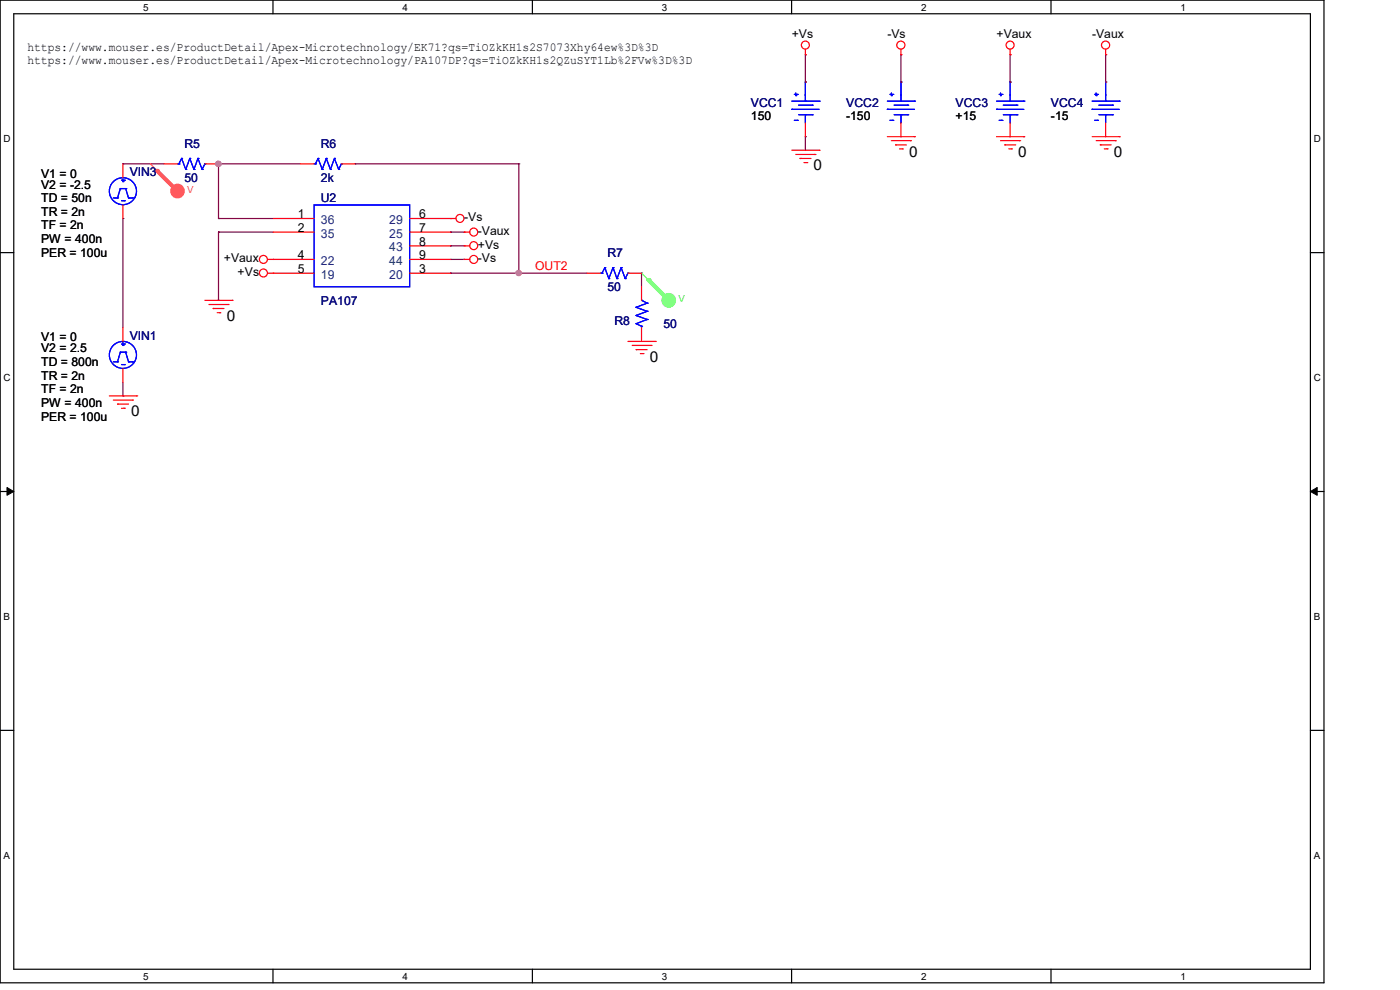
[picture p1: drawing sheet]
<svg xmlns="http://www.w3.org/2000/svg" width="297mm" height="210mm" viewBox="0 0 297 210" stroke-linecap="round" stroke-linejoin="round" font-family="sans-serif">
<path d="M0 0h280.9v208.5h-280.9zM2.9 2.9h275.1v202.7h-275.1z" fill="none" stroke="#000" stroke-width=".25"/>
<g fill="#fff">
<path d="M30.4 .3h1.1v2.4h-1.1z"/>
<path d="M30.4 205.9h1.1v2.3h-1.1z"/>
</g>
<path d="M57.9 0v2.9M57.9 205.6v2.9" fill="none" stroke="#000" stroke-width=".25"/>
<g fill="#fff">
<path d="M85.4 .3h1.1v2.4h-1.1z"/>
<path d="M85.4 205.9h1.1v2.3h-1.1z"/>
</g>
<path d="M112.9 0v2.9M112.9 205.6v2.9" fill="none" stroke="#000" stroke-width=".25"/>
<g fill="#fff">
<path d="M140.4 .3h1.2v2.4h-1.2z"/>
<path d="M140.4 205.9h1.2v2.3h-1.2z"/>
</g>
<path d="M167.9 0v2.9M167.9 205.6v2.9" fill="none" stroke="#000" stroke-width=".25"/>
<g fill="#fff">
<path d="M195.4 .3h1.2v2.4h-1.2z"/>
<path d="M195.4 205.9h1.2v2.3h-1.2z"/>
</g>
<path d="M223 0v2.9M223 205.6v2.9" fill="none" stroke="#000" stroke-width=".25"/>
<g fill="#fff">
<path d="M250.4 .3h1.2v2.4h-1.2z"/>
<path d="M250.4 205.9h1.2v2.3h-1.2z"/>
<path d="M.8 28.2h1.4v2.4h-1.4z"/>
<path d="M278.7 28.2h1.5v2.4h-1.5z"/>
<path d="M.8 78.9h1.4v2.3h-1.4z"/>
<path d="M278.7 78.9h1.5v2.3h-1.5z"/>
</g>
<path d="M0 53.6h2.9M278 53.6h2.9" fill="none" stroke="#000" stroke-width=".25"/>
<g fill="#fff">
<path d="M.8 129.6h1.3v2.3h-1.3z"/>
<path d="M278.7 129.6h1.4v2.3h-1.4z"/>
</g>
<path d="M0 104.3h2.9M278 104.3h2.9" fill="none" stroke="#000" stroke-width=".25"/>
<path d="M1.5 103.4l1.4 .9-1.4 .8zM278 104.3l1.4-.9v1.7z" fill="#000" stroke="#000" stroke-width=".21"/>
<g fill="#fff">
<path d="M.8 180.3h1.3v2.3h-1.3z"/>
<path d="M278.7 180.3h1.4v2.3h-1.4z"/>
</g>
<path d="M0 154.9h2.9M278 154.9h2.9" fill="none" stroke="#000" stroke-width=".25"/>
<g fill="none" stroke="#800040" stroke-width=".25">
<path d="M170.9 11.6h.1M170.9 11.6v5.8M191.1 11.6h.1M191.1 11.6v5.8M214.3 11.6h.1M214.3 11.6v5.8M234.6 11.6h.1M234.6 11.6v5.8M26.1 34.8h.1M26.1 34.8h8.7M46.4 34.8h.1M46.4 34.8h17.3"/>
<path d="M46.4 34.8v11.6M75.3 34.8h.1M75.3 34.8h34.8M110.1 34.8h.1M110.1 34.8v23.2M170.9 29h.1M170.9 29v2.9M26.1 46.4h.1M26.1 46.4v23.1M46.4 46.4h.1M46.4 49.2h.1M46.4 49.2v14.5"/>
<path d="M46.4 46.4h11.6M46.4 49.2h11.6M95.6 58h.1M95.6 49.2h.1M95.6 52.2h.1M95.6 55h.1M95.6 58h28.9M95.6 49.2h2.9M95.6 52.2h2.9M95.6 55h2.9M110.1 58h.1M136.1 58h.1"/>
<path d="M136.1 58v2.8M26.1 84h.1M26.1 81.1v2.9"/>
</g>
<g fill="#f0f" stroke="#f0f" stroke-width=".25">
<circle cx="110" cy="57.9" r=".55"/>
<circle cx="46.3" cy="34.8" r=".56"/>
</g>
<g fill="none" stroke="#f00" stroke-width=".25">
<path d="M170.9 11.6h.1M170.9 10.5v1.1M191.1 11.6h.1M191.1 10.5v1.1M214.3 11.6h.1M214.3 10.5v1.1M234.6 11.6h.1M234.6 10.5v1.1M168 31.9h5.8M168.8 32.8h4.1M169.7 33.6h.1M169.7 33.6h2.3"/>
<path d="M170.6 34.5h.6M171.2 34.5h.1M172.9 32.8h.1M173.8 31.9h.1M188.3 29h5.7M189.1 29.8h4.1M190 30.7h.1M190 30.7h2.3M190.8 31.6h.6M191.4 31.6h.1M193.2 29.8h.1M194 29h.1"/>
<path d="M211.4 29h5.8M212.3 29.8h4M213.1 30.7h.1M213.1 30.7h2.4M214 31.6h.6M214.6 31.6h.1M216.3 29.8h.1M217.2 29h.1M231.7 29h5.7M232.5 29.8h4.1M233.4 30.7h.1M233.4 30.7h2.3"/>
<path d="M234.3 31.6h.6M234.9 31.6h.1M236.6 29.8h.1M237.4 29h.1M56.8 55h1.2M56.8 58h1.2M58 55h.1M58 58h.1M95.6 46.4h.1M95.6 46.4h1.1M98.5 49.2h.1M98.5 55h.1"/>
<path d="M98.5 52.2h.1M98.5 49.2h1.2M98.5 55h1.2M98.5 52.2h1.2M43.5 63.7h5.7M44.3 64.6h4.1M45.2 65.4h.1M45.2 65.4h2.3M46.1 66.3h.6M46.7 66.3h.1M48.4 64.6h.1M49.2 63.7h.1"/>
<path d="M133.2 72.4h5.8M134.1 73.3h4M135 74.2h.1M135 74.2h2.3M135.8 75h.6M136.4 75h.1M138.1 73.3h.1M139 72.4h.1M23.2 84h5.8M24 84.9h4.1M24.9 85.7h.1M24.9 85.7h2.4"/>
<path d="M25.8 86.6h.6M26.4 86.6h.1M28.1 84.9h.1M29 84h.1"/>
<circle cx="170.9" cy="9.6" r=".85"/>
<circle cx="191.1" cy="9.6" r=".86"/>
<circle cx="214.3" cy="9.6" r=".85"/>
<circle cx="234.6" cy="9.6" r=".86"/>
<circle cx="55.9" cy="55" r=".85"/>
<circle cx="55.9" cy="57.9" r=".85"/>
<circle cx="97.6" cy="46.3" r=".85"/>
<circle cx="100.5" cy="49.2" r=".85"/>
<circle cx="100.5" cy="52.1" r=".85"/>
<circle cx="100.5" cy="55" r=".85"/>
</g>
<circle cx="141.9" cy="63.7" r="1.43" fill="#5f5" stroke="#5f5" stroke-width=".25"/>
<path d="M136.1 58h.1M136.1 58l5.8 5.7" fill="none" stroke="#5f5" stroke-width=".25"/>
<path d="M137.6 59.4l4.3 4.3" fill="none" stroke="#5f5" stroke-width=".85"/>
<circle cx="137.6" cy="59.4" r=".42" fill="#5f5"/>
<circle cx="37.6" cy="40.5" r="1.43" fill="#f55" stroke="#f55" stroke-width=".25"/>
<path d="M31.9 34.8h.1M31.9 34.8l5.8 5.8" fill="none" stroke="#f55" stroke-width=".25"/>
<path d="M33.3 36.2l4.4 4.4" fill="none" stroke="#f55" stroke-width=".85"/>
<circle cx="33.3" cy="36.2" r=".42" fill="#f55"/>
<g fill="none" stroke="#00f" stroke-width=".25">
<path d="M168.8 19.7v.6M170.9 17.4h.1M170.9 17.4v4.1M189.1 19.7v.6M191.1 17.4h.1M191.1 17.4v4.1M212.3 19.7v.6M214.3 17.4h.1M214.3 17.4v4.1M232.5 19.7v.6M234.6 17.4h.1M234.6 17.4v4.1"/>
<path d="M25.8 38.2h.6M26.1 38.5h.1M26.1 38v.5M26.4 38.2h.1M37.7 34.8h.3M38 34.8h.1M38.5 33.6h.1M38.5 33.6l-.5 1.2M38.5 33.6l.9 2.3M39.4 35.9h.1M40.3 33.6h.1M40.3 33.6l-.9 2.3"/>
<path d="M40.3 33.6l.8 2.3M41.1 35.9h.1M42 33.6h.1M42 33.6l-.9 2.3M42 33.6l.9 2.3M42.9 35.9h.1M43.5 34.8h.1M43.5 34.8l-.6 1.1M66.6 34.8h.3M66.9 34.8h.1M67.5 33.6h.1M67.5 33.6l-.6 1.2"/>
<path d="M67.5 33.6l.9 2.3M68.4 35.9h.1M69.2 33.6h.1M69.2 33.6l-.8 2.3M69.2 33.6l.9 2.3M70.1 35.9h.1M71 33.6h.1M71 33.6l-.9 2.3M71 33.6l.8 2.3M71.8 35.9h.1M72.4 34.8h.1M72.4 34.8l-.6 1.1"/>
<path d="M168 23.2h.1M168 23.2h5.8M168 21.5h5.8M168.5 20h.6M168.5 25.5h.6M168.8 20.3h.1M169.1 20h.1M169.1 25.5h.1M169.4 22.3h2.9M169.4 24.3h2.9M170.9 21.5h.1M170.9 24.3h.1"/>
<path d="M170.9 24.3v1.8M172.3 22.3h.1M172.3 24.3h.1M173.8 21.5h.1M188.3 23.2h.1M188.3 23.2h5.7M188.3 21.5h5.7M188.8 20h.6M188.8 25.5h.6M189.1 20.3h.1M189.4 20h.1M189.4 25.5h.1"/>
<path d="M189.7 22.3h2.9M189.7 24.3h2.9M191.1 21.5h.1M191.1 24.3h.1M191.1 24.3v1.8M192.6 22.3h.1M192.6 24.3h.1M194 21.5h.1M211.4 23.2h.1M211.4 23.2h5.8M211.4 21.5h5.8M212 20h.6"/>
<path d="M212 25.5h.6M212.3 20.3h.1M212.6 20h.1M212.6 25.5h.1M212.9 22.3h2.8M212.9 24.3h2.8M214.3 21.5h.1M214.3 24.3h.1M214.3 24.3v1.8M215.7 22.3h.1M215.7 24.3h.1M217.2 21.5h.1"/>
<path d="M231.7 23.2h.1M231.7 23.2h5.7M231.7 21.5h5.7M232.2 20h.6M232.2 25.5h.6M232.5 20.3h.1M232.8 20h.1M232.8 25.5h.1M233.1 22.3h2.9M233.1 24.3h2.9M234.6 21.5h.1M234.6 24.3h.1"/>
<path d="M234.6 24.3v1.8M236 22.3h.1M236 24.3h.1M237.4 21.5h.1M24 42h.9M24.9 42h.1M25.5 40h.1M25.5 40l-.6 2M25.5 40h1.2M25.8 42.6h.6M26.4 42.6h.1M26.7 40h.1"/>
<path d="M26.7 40l.6 2M27.3 42h.1M27.3 42h.8M28.1 42h.1M66.6 43.5h20.3v17.3h-20.3zM127.4 58h.3M127.7 58h.1M128.3 56.8h.1M128.3 56.8l-.6 1.2M128.3 56.8l.9 2.3M129.2 59.1h.1M130 56.8h.1"/>
<path d="M130 56.8l-.8 2.3M130 56.8l.9 2.3M130.9 59.1h.1M131.8 56.8h.1M131.8 56.8l-.9 2.3M131.8 56.8l.8 2.3M132.6 59.1h.1M133.2 58h.1M133.2 58l-.6 1.1M24 76.8h.9M24.9 76.8h.1M25.5 74.7h.1"/>
<path d="M25.5 74.7l-.6 2.1M25.5 74.7h1.2M25.8 77.3h.6M25.8 73h.6M26.1 73.3h.1M26.1 72.7v.6M26.4 77.3h.1M26.4 73h.1M26.7 74.7h.1M26.7 74.7l.6 2.1M27.3 76.8h.1M27.3 76.8h.8"/>
<path d="M28.1 76.8h.1M135 68.7h.1M135 66.9h.1M135 65.2h.1M135 68.7l1.1 .5M135 66.9l2.3 .9M135 65.2l2.3 .8M136.1 63.7h.1M136.1 69.2h.1M136.1 63.7l1.2 .6M136.1 69.2v.3M137.3 67.8h.1"/>
<path d="M137.3 66h.1M137.3 64.3h.1M137.3 67.8l-2.3 .9M137.3 66l-2.3 .9M137.3 64.3l-2.3 .9"/>
<circle cx="26.1" cy="40.6" r="2.87"/>
<circle cx="26.1" cy="75.3" r="2.87"/>
</g>
<g fill="none" stroke="#f00" stroke-width=".25">
<path d="M170.9 17.4h.1M191.1 17.4h.1M214.3 17.4h.1M234.6 17.4h.1M26.1 34.8v2.9M34.8 34.8h2.9M43.5 34.8h2.9M63.7 34.8h2.9M72.4 34.8h2.9M170.9 26.1v2.9M191.1 26.1v2.9M214.3 26.1v2.9"/>
<path d="M234.6 26.1v2.9M26.1 43.5v2.9M58 46.4h8.6M58 49.2h8.6M58 58h8.6M58 55h8.6M86.9 46.4h8.7M86.9 49.2h8.7M86.9 58h8.7M86.9 55h8.7M86.9 52.2h8.7M124.5 58h2.9"/>
<path d="M133.2 58h2.9M26.1 69.5v2.9M26.1 78.2v2.9M136.1 60.8v2.9M136.1 69.5v2.9"/>
</g>
<g fill="#f0f" stroke="#f0f" stroke-width=".25">
<circle cx="110" cy="57.9" r=".55"/>
<circle cx="46.3" cy="34.8" r=".56"/>
</g>
<g font-size="3.2">
<text x="192.9" y="33.3">0</text>
<text x="216" y="33.3">0</text>
<text x="236.3" y="33.3">0</text>
<text x="172.6" y="36.2">0</text>
<text x="48.1" y="68">0</text>
<text x="137.8" y="76.7">0</text>
<text x="27.8" y="88.3">0</text>
</g>
<g font-size="2.6">
<text x="5.8" y="10.8">https://www.mouser.es/ProductDetail/Apex-Microtechnology/EK71?qs=TiOZkKH1s2S7073Xhy64ew%3D%3D</text>
<text x="168" y="8.1">+Vs</text>
<text x="188.3" y="8.1">-Vs</text>
<text x="211.4" y="8.1">+Vaux</text>
<text x="231.7" y="8.1">-Vaux</text>
<text x="5.8" y="13.7">https://www.mouser.es/ProductDetail/Apex-Microtechnology/PA107DP?qs=TiOZkKH1s2QZuSYT1Lb%2FVw%3D%3D</text>
<text x="159.3" y="25.5">150</text>
<text x="179.5" y="25.5">-150</text>
<text x="202.7" y="25.5">+15</text>
<text x="223" y="25.5">-15</text>
<text x="8.7" y="37.7">V1 = 0</text>
<text x="8.7" y="40">V2 = -2.5</text>
<text x="8.7" y="42.9">TD = 50n</text>
<text x="8.7" y="45.8">TR = 2n</text>
<text x="63.2" y="46.3">1</text>
<text x="88.9" y="46.3">6</text>
<text x="98.5" y="46.9">-Vs</text>
<text x="8.7" y="48.7">TF = 2n</text>
<text x="8.7" y="51.6">PW = 400n</text>
<text x="63.2" y="49.2">2</text>
<text x="88.9" y="49.2">7</text>
<text x="88.9" y="52.1">8</text>
<text x="101.4" y="49.8">-Vaux</text>
<text x="101.4" y="52.7">+Vs</text>
<text x="8.7" y="54.5">PER = 100u</text>
<text x="47.5" y="55.6">+Vaux</text>
<text x="50.4" y="58.5">+Vs</text>
<text x="63.2" y="55">4</text>
<text x="63.2" y="57.9">5</text>
<text x="88.9" y="57.9">3</text>
<text x="88.9" y="55">9</text>
<text x="101.4" y="55.6">-Vs</text>
<text x="8.7" y="77.6">TD = 800n</text>
<text x="8.7" y="72.4">V1 = 0</text>
<text x="8.7" y="74.8">V2 = 2.5</text>
<text x="8.7" y="83.4">TF = 2n</text>
<text x="8.7" y="80.5">TR = 2n</text>
<text x="8.7" y="86.3">PW = 400n</text>
<text x="8.7" y="89.2">PER = 100u</text>
</g>
<g font-size="2.6" fill="#000080">
<text x="159.3" y="22.6">VCC1</text>
<text x="179.5" y="22.6">VCC2</text>
<text x="202.7" y="22.6">VCC3</text>
<text x="223" y="22.6">VCC4</text>
<text x="39.1" y="31.3">R5</text>
<text x="68.1" y="31.3">R6</text>
<text x="27.5" y="37.4">VIN3</text>
<text x="39.1" y="38.6">50</text>
<text x="68.1" y="38.6">2k</text>
<text x="68.1" y="42.9">U2</text>
<text x="128.9" y="54.5">R7</text>
<text x="68.1" y="64.6">PA107</text>
<text x="128.9" y="61.7">50</text>
<text x="130.3" y="69">R8</text>
<text x="140.8" y="69.5">50</text>
<text x="27.5" y="72.1">VIN1</text>
</g>
<g font-size="2.6" fill="#004080">
<text x="68.1" y="47.5">36</text>
<text x="82.6" y="47.5">29</text>
<text x="68.1" y="50.4">35</text>
<text x="82.6" y="50.4">25</text>
<text x="82.6" y="53.3">43</text>
<text x="68.1" y="56.2">22</text>
<text x="68.1" y="59.1">19</text>
<text x="82.6" y="59.1">20</text>
<text x="82.6" y="56.2">44</text>
</g>
<text font-size="2.6" fill="#f00" x="113.5" y="57.4">OUT2</text>
<g font-size="2.1">
<text x="30.4" y="2.2">5</text>
<text x="85.4" y="2.2">4</text>
<text x="140.4" y="2.2">3</text>
<text x="195.4" y="2.2">2</text>
<text x="250.4" y="2.2">1</text>
<text x=".8" y="30.1">D</text>
<text x="278.7" y="30.1">D</text>
<text x=".8" y="80.8">C</text>
<text x="278.7" y="80.8">C</text>
<text x=".8" y="131.5">B</text>
<text x="278.7" y="131.5">B</text>
<text x=".8" y="182.2">A</text>
<text x="278.7" y="182.2">A</text>
<text x="30.4" y="207.8">5</text>
<text x="85.4" y="207.8">4</text>
<text x="140.4" y="207.8">3</text>
<text x="195.4" y="207.8">2</text>
<text x="250.4" y="207.8">1</text>
</g>
<text font-size="2" fill="#f55" x="39.7" y="40.9">V</text>
<text font-size="2" fill="#5f5" x="143.9" y="64.1">V</text>
</svg>
